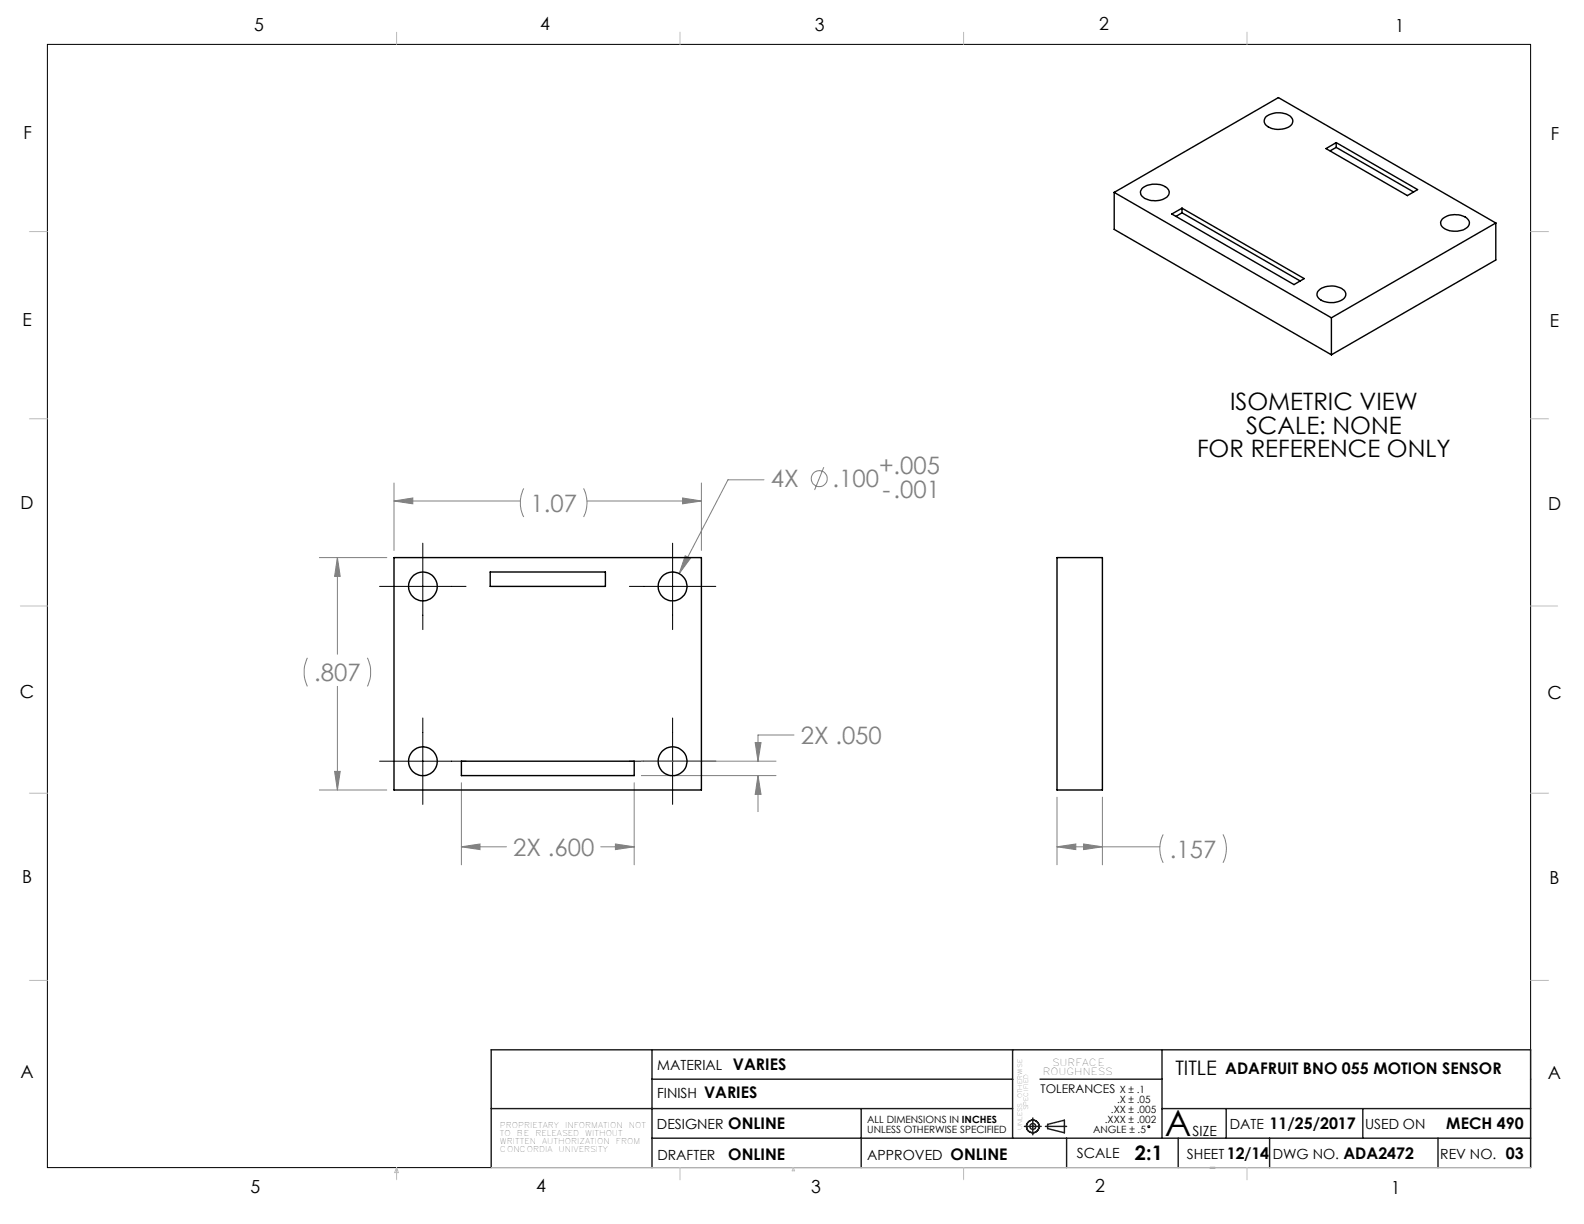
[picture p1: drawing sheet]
<svg xmlns="http://www.w3.org/2000/svg" width="279mm" height="216mm" viewBox="0 0 279 216" stroke-linecap="round" stroke-linejoin="round" font-family="sans-serif">
<g fill="none" stroke="#808080" stroke-width=".18">
<path d="M56.3 98.4h11.9M59.5 98.4l.5 3.3h-1zM59.5 98.4v17M69.5 88.4l3.3-.6v1.1zM69.5 85.2v11.9M69.5 88.4h22.3M92.4 86.1a5.6 5.6 0 0 0 0 5.1M102.9 86.1a5.6 5.6 0 0 1 0 5.1M103.5 88.4h20.2M120.4 87.8l3.3 .6-3.3 .5zM120.9 98l.9 .5-2 2.7zM123.7 85.2v11.9"/>
<path d="M134.8 84.6h-6.4l-8.6 16.6M145.3 82.4l-1.6 4M54.2 116a5.9 5.9 0 0 0 0 5.1M64.8 116a5.9 5.9 0 0 1 0 5.1M56.3 139.3h11.9M59 136.1h1l-.5 3.2zM59.5 121.1v18.2M81.4 138.1v14.4M111.9 138.1v14.4M113.1 136.8h23.8M113.1 134.3h23.8M133.2 131h1l-.5 3.3z"/>
<path d="M133.7 136.8l.5 3.3h-1zM133.7 136.8v6.4M140.1 129.6h-6.4v4.7M81.4 149.4l3.3-.5v1zM81.4 149.4h7.9M106 149.4h5.9M108.5 148.9l3.4 .5-3.4 .5zM186.4 149.4l3.4-.5v1zM186.4 149.4h18.2M186.4 140.6v11.9M191.1 148.9l3.4 .5-3.4 .5zM194.5 140.6v11.9"/>
<path d="M205.2 147.2a5.5 5.5 0 0 0 0 5M215.7 147.2a5.5 5.5 0 0 1 0 5"/>
<circle cx="144.5" cy="84.4" r="1.4"/>
</g>
<g fill="none" stroke="#000" stroke-width=".18">
<path d="M8.4 7.8h261.6v198.2h-261.6zM74.6 95.8v15.3M118.6 95.8v15.3M67 103.4h15.2M111 103.4h15.3M67 134.3h15.2M74.6 126.6v15.3M111 134.3h15.3M118.6 126.6v15.3"/>
<circle cx="202.6" cy="198.7" r=".17"/>
</g>
<g fill="none" stroke="#191924" stroke-width=".25">
<path d="M86.6 195.5h92M115 185.2v20.8M115 190.4h63.6M151.9 195.5v10.5M178.6 185.2v15.6M180.7 198.7h3M182.2 197.2v3M183.4 190.4h21.6M184.4 198.7h3.7M184.8 198.3l2.9-.7v2.2l-2.9-.7zM205 185.2v15.6M205 195.5h65"/>
<path d="M216.3 195.5v5.3M240.4 195.5v5.3M86.6 206v-20.8h183.4v20.8M115 200.8h155M188.1 200.8v5.2M207.8 200.8v5.2M213.4 206h.9M223.9 200.8v5.2M253.6 200.8v5.2"/>
<circle cx="182.2" cy="198.7" r="1.11"/>
<circle cx="182.2" cy="198.7" r=".51"/>
</g>
<g fill="none" stroke="#c0c0c0" stroke-width=".18">
<path d="M70 5.7v2.1M119.9 5.7v2.1M170 5.7v2.1M220 5.7v2.1M5.2 40.9h3.2M270 40.9h3.2M5.2 73.9h3.2M270 73.9h3.2M3.6 106.9h4.8M270 106.9h4.7M5.2 139.9h3.2M270 139.9h3.2"/>
<path d="M5.2 172.9h3.2M270 172.9h3.2M70 206v2.1M70 206l.3 .8h-.7zM86.6 206h183.4M119.9 206v2.1M139.9 206l.3 .5h-.5zM170 206v2.1M220 206v2.1"/>
</g>
<path d="M69.5 88.4l3.3-.6v1.1zM120.4 87.8l3.3 .6-3.3 .5zM59 136.1h1l-.5 3.2zM59.5 98.4l.5 3.3h-1zM81.4 149.4l3.3-.5v1zM108.5 148.9l3.4 .5-3.4 .5zM133.7 136.8l.5 3.3h-1zM133.2 131h1l-.5 3.3zM120.9 98l-1.1 3.2 2-2.7zM186.4 149.4l3.4-.5v1zM191.1 148.9l3.4 .5-3.4 .5z" fill="#808080"/>
<g fill="none" stroke="#000" stroke-width=".25">
<path d="M196.5 33.9v6.6l38.3 22.1M196.5 33.9l38.3 22.2M196.5 33.9l29-16.7 38.3 22.1M201.4 33.3a3.6 3.6 0 0 1 4.7 .1 1.08 1.08 0 0 1-.7 1.6 3.5 3.5 0 0 1-4.1-.5l-.1-.6zM206.7 37.7l1.8-1 21.5 12.4-1.8 1.1zM208.5 37.5l-1.1 .7M208.5 37.5l20.8 12.1M208.5 36.7v.8M223.4 20.5a3.6 3.6 0 0 1 4.5 .3 1.2 1.2 0 0 1-1 1.8 3.5 3.5 0 0 1-3.7-.7l-.2-.6zM233.9 26.2l1.8-1 14.3 8.2-1.8 1.1zM235.7 26l-1.1 .6M235.7 26l13.6 7.9"/>
<path d="M235.7 25.2v.8M254.4 38.7a3.5 3.5 0 0 1 4.6 .1 1.08 1.08 0 0 1-.7 1.6 3.6 3.6 0 0 1-4-.5l-.2-.6zM263.8 39.3l-29 16.8M263.8 39.3v6.6l-29 16.7M232.6 51.3a3.5 3.5 0 0 1 4.6 .1 1.2 1.2 0 0 1-.9 1.7 3.4 3.4 0 0 1-3.9-.8l-.1-.4zM234.8 56.1v6.5M69.5 98.4h54.2v40.9h-54.2zM186.4 98.4h8.1v40.9h-8.1zM86.5 100.9h20.3v2.5h-20.3zM81.4 134.3h30.5v2.5h-30.5z"/>
<circle cx="74.6" cy="103.4" r="2.53"/>
<circle cx="118.6" cy="103.4" r="2.55"/>
<circle cx="74.6" cy="134.3" r="2.54"/>
<circle cx="118.6" cy="134.3" r="2.54"/>
</g>
<text font-size="6.3" x="205.5" y="200.4">A</text>
<g font-size="4.2">
<text x="217" y="72.3">ISOMETRIC VIEW</text>
<text x="219.8" y="76.5">SCALE: NONE</text>
<text x="211.1" y="80.7">FOR REFERENCE ONLY</text>
</g>
<g font-size="4.2" fill="#808080">
<text x="155.1" y="83.7">+.005</text>
<text x="136" y="86">4X</text>
<text x="146.9" y="86">.100</text>
<text x="155.6" y="87.8">-.001</text>
<text x="93.6" y="90.3">1.07</text>
<text x="55.4" y="120.1">.807</text>
<text x="141.3" y="131.2">2X .050</text>
<text x="90.5" y="150.9">2X .600</text>
<text x="206.4" y="151.3">.157</text>
</g>
<g font-size="3.5">
<text x="207.3" y="189.5">TITLE</text>
<text x="200.2" y="204.7">2:1</text>
</g>
<g font-size="3.2">
<text x="44.8" y="5.4">5</text>
<text x="95.3" y="5.3">4</text>
<text x="143.7" y="5.4">3</text>
<text x="193.9" y="5.4">2</text>
<text x="246.1" y="5.7">1</text>
<text x="4.1" y="24.5">F</text>
<text x="273.5" y="24.7">F</text>
<text x="4" y="57.5">E</text>
<text x="273.4" y="57.6">E</text>
<text x="3.6" y="89.8">D</text>
<text x="273.1" y="90">D</text>
<text x="3.5" y="123.1">C</text>
<text x="272.9" y="123.3">C</text>
<text x="3.9" y="155.7">B</text>
<text x="273.3" y="155.9">B</text>
<text x="3.6" y="190.2">A</text>
<text x="273" y="190.3">A</text>
<text x="44.2" y="210.4">5</text>
<text x="94.6" y="210.3">4</text>
<text x="143.1" y="210.4">3</text>
<text x="193.2" y="210.3">2</text>
<text x="245.4" y="210.6">1</text>
</g>
<g font-size="2.8">
<text x="129.3" y="188.7">VARIES</text>
<text x="216.1" y="189.5">ADAFRUIT BNO 055 MOTION SENSOR</text>
<text x="124.2" y="193.6">VARIES</text>
<text x="128.5" y="199.2">ONLINE</text>
<text x="223.9" y="199.2">11/25/2017</text>
<text x="255.1" y="199.2">MECH 490</text>
<text x="128.5" y="204.5">ONLINE</text>
<text x="167.7" y="204.5">ONLINE</text>
<text x="216.4" y="204.5">12/14</text>
<text x="237" y="204.4">ADA2472</text>
<text x="265.6" y="204.4">03</text>
</g>
<g font-size="2.5">
<text x="115.9" y="188.7">MATERIAL</text>
<text x="115.9" y="193.6">FINISH</text>
<text x="115.9" y="199.2">DESIGNER</text>
<text x="210.4" y="200.4">SIZE</text>
<text x="216.9" y="199.2">DATE</text>
<text x="240.8" y="199.2">USED ON</text>
<text x="115.9" y="204.5">DRAFTER</text>
<text x="153" y="204.5">APPROVED</text>
<text x="189.9" y="204.3">SCALE</text>
<text x="209.4" y="204.4">SHEET</text>
<text x="224.5" y="204.4">DWG NO.</text>
<text x="254" y="204.4">REV NO.</text>
</g>
<text font-size="2.1" x="183.6" y="192.8">TOLERANCES</text>
<g font-size="1.8">
<text x="196" y="196.4">.XX ± .005</text>
<text x="197" y="194.6">.X ± .05</text>
<text x="197.5" y="192.8">X ± .1</text>
<text x="153" y="198">ALL DIMENSIONS IN INCHES</text>
<text x="153" y="199.8">UNLESS OTHERWISE SPECIFIED</text>
<text x="192.8" y="199.9">ANGLE ± .5</text>
<text x="194.9" y="198.1">.XXX ± .002</text>
</g>
<g font-size="1.7">
<text x="183.9" y="189.6">ROUGHNESS</text>
<text x="185.6" y="187.9">SURFACE</text>
</g>
<g font-size="1.4">
<text x="88.2" y="199">PROPRIETARY</text>
<text x="88.2" y="200.4">TO</text>
<text x="88.2" y="201.8">WRITTEN</text>
<text x="88.2" y="203.2">CONCORDIA</text>
<text x="91.2" y="200.4">BE</text>
<text x="94.4" y="200.4">RELEASED</text>
<text x="95.6" y="201.8">AUTHORIZATION</text>
<text x="98.5" y="203.2">UNIVERSITY</text>
<text x="99.7" y="199">INFORMATION</text>
<text x="103.2" y="200.4">WITHOUT</text>
<text x="108.6" y="201.8">FROM</text>
<text x="110.9" y="199">NOT</text>
</g>
<g font-size="1.1">
<text x="180.3" y="193.7" transform="rotate(-90 180.3 193.7)">OTHERWISE</text>
<text x="181.4" y="195.8" transform="rotate(-90 181.4 195.8)">SPECIFIED</text>
<text x="180.3" y="199.3" transform="rotate(-90 180.3 199.3)">UNLESS</text>
</g>
</svg>
